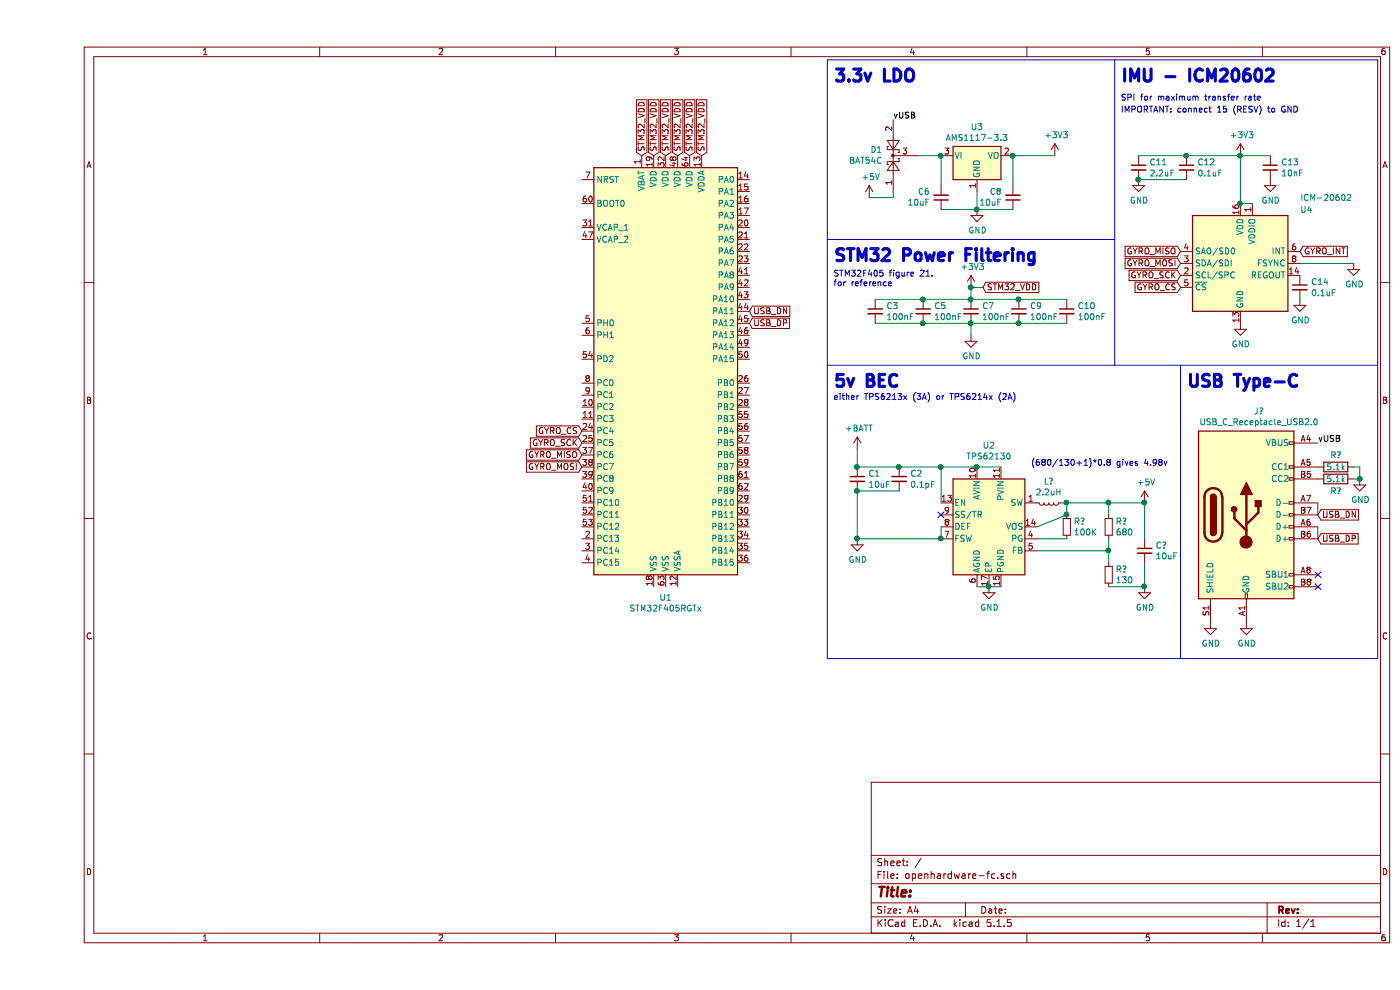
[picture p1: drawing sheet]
EESchema Schematic File Version 4
EELAYER 30 0
EELAYER END
$Descr A4 11693 8268
encoding utf-8
Sheet 1 1
Title ""
Date ""
Rev ""
Comp ""
Comment1 ""
Comment2 ""
Comment3 ""
Comment4 ""
$EndDescr
$Comp
L MCU_ST_STM32F4:STM32F405RGTx U1
U 1 1
P 5250 3100
F 0 "U1" H 5250 1211 50  0000 C CNN
F 1 "STM32F405RGTx" H 5250 1120 50  0000 C CNN
F 2 "Package_QFP:LQFP-64_10x10mm_P0.5mm" H 4650 1400 50  0001 R CNN
F 3 "http://www.st.com/st-web-ui/static/active/en/resource/technical/document/datasheet/DM00037051.pdf" H 5250 3100 50  0001 C CNN
	1    5250 3100
	1    0    0    -1  
$EndComp
$Comp
L power:+3V3 #PWR0101
U 1 1
P 7800 2400
F 0 "#PWR0101" H 7800 2250 50  0001 C CNN
F 1 "+3V3" H 7815 2573 50  0000 C CNN
F 2 "" H 7800 2400 50  0001 C CNN
F 3 "" H 7800 2400 50  0001 C CNN
	1    7800 2400
	1    0    0    -1  
$EndComp
$Comp
L Device:C_Small C5
U 1 1
P 7400 2600
F 0 "C5" H 7492 2646 50  0000 L CNN
F 1 "100nF" H 7492 2555 50  0000 L CNN
F 2 "" H 7400 2600 50  0001 C CNN
F 3 "~" H 7400 2600 50  0001 C CNN
	1    7400 2600
	1    0    0    -1  
$EndComp
$Comp
L Device:C_Small C7
U 1 1
P 7800 2600
F 0 "C7" H 7892 2646 50  0000 L CNN
F 1 "100nF" H 7892 2555 50  0000 L CNN
F 2 "" H 7800 2600 50  0001 C CNN
F 3 "~" H 7800 2600 50  0001 C CNN
	1    7800 2600
	1    0    0    -1  
$EndComp
$Comp
L Device:C_Small C9
U 1 1
P 8200 2600
F 0 "C9" H 8292 2646 50  0000 L CNN
F 1 "100nF" H 8292 2555 50  0000 L CNN
F 2 "" H 8200 2600 50  0001 C CNN
F 3 "~" H 8200 2600 50  0001 C CNN
	1    8200 2600
	1    0    0    -1  
$EndComp
$Comp
L Device:C_Small C10
U 1 1
P 8600 2600
F 0 "C10" H 8692 2646 50  0000 L CNN
F 1 "100nF" H 8692 2555 50  0000 L CNN
F 2 "" H 8600 2600 50  0001 C CNN
F 3 "~" H 8600 2600 50  0001 C CNN
	1    8600 2600
	1    0    0    -1  
$EndComp
Wire Wire Line
	7400 2700 7800 2700
Connection ~ 7800 2700
Connection ~ 8200 2700
Wire Wire Line
	8200 2700 8600 2700
$Comp
L power:GND #PWR0102
U 1 1
P 7800 2800
F 0 "#PWR0102" H 7800 2550 50  0001 C CNN
F 1 "GND" H 7805 2627 50  0000 C CNN
F 2 "" H 7800 2800 50  0001 C CNN
F 3 "" H 7800 2800 50  0001 C CNN
	1    7800 2800
	1    0    0    -1  
$EndComp
Wire Wire Line
	7400 2500 7800 2500
Connection ~ 7800 2500
Connection ~ 8200 2500
Wire Wire Line
	8200 2500 8600 2500
$Comp
L Device:C_Small C3
U 1 1
P 7000 2600
F 0 "C3" H 7092 2646 50  0000 L CNN
F 1 "100nF" H 7092 2555 50  0000 L CNN
F 2 "" H 7000 2600 50  0001 C CNN
F 3 "~" H 7000 2600 50  0001 C CNN
	1    7000 2600
	1    0    0    -1  
$EndComp
Wire Wire Line
	7400 2700 7000 2700
Connection ~ 7400 2700
Wire Wire Line
	7000 2500 7400 2500
Connection ~ 7400 2500
Wire Wire Line
	7800 2500 8200 2500
Wire Wire Line
	7800 2700 8200 2700
Wire Wire Line
	7800 2700 7800 2800
Wire Wire Line
	7800 2500 7800 2400
$Comp
L Diode:BAT54C D1
U 1 1
P 7150 1300
F 0 "D1" V 7196 1388 50  0000 L CNN
F 1 "BAT54C" V 7105 1388 50  0000 L CNN
F 2 "Package_TO_SOT_SMD:SOT-23" H 7225 1425 50  0001 L CNN
F 3 "http://www.diodes.com/_files/datasheets/ds11005.pdf" H 7070 1300 50  0001 C CNN
	1    7150 1300
	0    -1   -1   0   
$EndComp
$Comp
L power:+5V #PWR0103
U 1 1
P 6950 1650
F 0 "#PWR0103" H 6950 1500 50  0001 C CNN
F 1 "+5V" H 6965 1823 50  0000 C CNN
F 2 "" H 6950 1650 50  0001 C CNN
F 3 "" H 6950 1650 50  0001 C CNN
	1    6950 1650
	1    0    0    -1  
$EndComp
Text Label 7150 1000 0    50   ~ 0
vUSB
$Comp
L Regulator_Linear:AMS1117-3.3 U3
U 1 1
P 7850 1300
F 0 "U3" H 7850 1542 50  0000 C CNN
F 1 "AMS1117-3.3" H 7850 1451 50  0000 C CNN
F 2 "Package_TO_SOT_SMD:SOT-223-3_TabPin2" H 7850 1500 50  0001 C CNN
F 3 "http://www.advanced-monolithic.com/pdf/ds1117.pdf" H 7950 1050 50  0001 C CNN
	1    7850 1300
	1    0    0    -1  
$EndComp
$Comp
L Device:C_Small C6
U 1 1
P 7550 1650
F 0 "C6" H 7459 1604 50  0000 R CNN
F 1 "10uF" H 7459 1695 50  0000 R CNN
F 2 "" H 7550 1650 50  0001 C CNN
F 3 "~" H 7550 1650 50  0001 C CNN
	1    7550 1650
	1    0    0    1   
$EndComp
Wire Wire Line
	7350 1300 7550 1300
Wire Wire Line
	7550 1300 7550 1550
Connection ~ 7550 1300
$Comp
L Device:C_Small C8
U 1 1
P 8150 1650
F 0 "C8" H 8059 1604 50  0000 R CNN
F 1 "10uF" H 8059 1695 50  0000 R CNN
F 2 "" H 8150 1650 50  0001 C CNN
F 3 "~" H 8150 1650 50  0001 C CNN
	1    8150 1650
	1    0    0    1   
$EndComp
Wire Wire Line
	8150 1300 8150 1550
Wire Wire Line
	7850 1600 7850 1750
Wire Wire Line
	7850 1750 7550 1750
Wire Wire Line
	7850 1750 8150 1750
Connection ~ 7850 1750
$Comp
L power:GND #PWR0104
U 1 1
P 7850 1750
F 0 "#PWR0104" H 7850 1500 50  0001 C CNN
F 1 "GND" H 7855 1577 50  0000 C CNN
F 2 "" H 7850 1750 50  0001 C CNN
F 3 "" H 7850 1750 50  0001 C CNN
	1    7850 1750
	1    0    0    -1  
$EndComp
$Comp
L power:+3V3 #PWR0105
U 1 1
P 8500 1300
F 0 "#PWR0105" H 8500 1150 50  0001 C CNN
F 1 "+3V3" H 8515 1473 50  0000 C CNN
F 2 "" H 8500 1300 50  0001 C CNN
F 3 "" H 8500 1300 50  0001 C CNN
	1    8500 1300
	1    0    0    -1  
$EndComp
Wire Wire Line
	8150 1300 8500 1300
Connection ~ 8150 1300
Text Notes 9050 700  0    100  ~ 20
IMU - ICM20602
Text Notes 9050 850  0    50   ~ 0
SPI for maximum transfer rate
$Comp
L Sensor_Motion:ICM-20602 U4
U 1 1
P 10050 2200
F 0 "U4" H 10550 2650 50  0000 L CNN
F 1 "ICM-20602" H 10550 2750 50  0000 L CNN
F 2 "Package_LGA:LGA-16_3x3mm_P0.5mm_LayoutBorder3x5y" H 10050 2450 50  0001 C CNN
F 3 "http://www.invensense.com/wp-content/uploads/2016/10/DS-000176-ICM-20602-v1.0.pdf" H 10100 3150 50  0001 C CNN
	1    10050 2200
	1    0    0    -1  
$EndComp
$Comp
L power:GND #PWR0106
U 1 1
P 10050 2700
F 0 "#PWR0106" H 10050 2450 50  0001 C CNN
F 1 "GND" H 10055 2527 50  0000 C CNN
F 2 "" H 10050 2700 50  0001 C CNN
F 3 "" H 10050 2700 50  0001 C CNN
	1    10050 2700
	1    0    0    -1  
$EndComp
Text GLabel 9550 2400 0    50   Input ~ 0
GYRO_CS
Text GLabel 9550 2100 0    50   Input ~ 0
GYRO_MISO
Text GLabel 9550 2200 0    50   Input ~ 0
GYRO_MOSI
Text GLabel 9550 2300 0    50   Input ~ 0
GYRO_SCK
$Comp
L power:+3V3 #PWR0107
U 1 1
P 10050 1300
F 0 "#PWR0107" H 10050 1150 50  0001 C CNN
F 1 "+3V3" H 10065 1473 50  0000 C CNN
F 2 "" H 10050 1300 50  0001 C CNN
F 3 "" H 10050 1300 50  0001 C CNN
	1    10050 1300
	1    0    0    -1  
$EndComp
$Comp
L Device:C_Small C12
U 1 1
P 9600 1400
F 0 "C12" H 9692 1446 50  0000 L CNN
F 1 "0.1uF" H 9692 1355 50  0000 L CNN
F 2 "" H 9600 1400 50  0001 C CNN
F 3 "~" H 9600 1400 50  0001 C CNN
	1    9600 1400
	1    0    0    -1  
$EndComp
$Comp
L Device:C_Small C11
U 1 1
P 9200 1400
F 0 "C11" H 9292 1446 50  0000 L CNN
F 1 "2.2uF" H 9292 1355 50  0000 L CNN
F 2 "" H 9200 1400 50  0001 C CNN
F 3 "~" H 9200 1400 50  0001 C CNN
	1    9200 1400
	1    0    0    -1  
$EndComp
$Comp
L power:GND #PWR0108
U 1 1
P 10550 2500
F 0 "#PWR0108" H 10550 2250 50  0001 C CNN
F 1 "GND" H 10555 2327 50  0000 C CNN
F 2 "" H 10550 2500 50  0001 C CNN
F 3 "" H 10550 2500 50  0001 C CNN
	1    10550 2500
	1    0    0    -1  
$EndComp
$Comp
L Device:C_Small C14
U 1 1
P 10550 2400
F 0 "C14" H 10642 2446 50  0000 L CNN
F 1 "0.1uF" H 10642 2355 50  0000 L CNN
F 2 "" H 10550 2400 50  0001 C CNN
F 3 "~" H 10550 2400 50  0001 C CNN
	1    10550 2400
	1    0    0    -1  
$EndComp
$Comp
L power:GND #PWR0109
U 1 1
P 11000 2200
F 0 "#PWR0109" H 11000 1950 50  0001 C CNN
F 1 "GND" H 11005 2027 50  0000 C CNN
F 2 "" H 11000 2200 50  0001 C CNN
F 3 "" H 11000 2200 50  0001 C CNN
	1    11000 2200
	1    0    0    -1  
$EndComp
Wire Wire Line
	10550 2200 11000 2200
Text GLabel 10550 2100 2    50   Input ~ 0
GYRO_INT
Text Notes 9050 950  0    50   ~ 0
IMPORTANT: connect 15 (RESV) to GND
Wire Wire Line
	10050 1300 9600 1300
Connection ~ 9600 1300
Wire Wire Line
	9600 1300 9200 1300
Wire Wire Line
	9200 1500 9600 1500
$Comp
L power:GND #PWR0110
U 1 1
P 9200 1500
F 0 "#PWR0110" H 9200 1250 50  0001 C CNN
F 1 "GND" H 9205 1327 50  0000 C CNN
F 2 "" H 9200 1500 50  0001 C CNN
F 3 "" H 9200 1500 50  0001 C CNN
	1    9200 1500
	1    0    0    -1  
$EndComp
Connection ~ 9200 1500
$Comp
L Device:C_Small C13
U 1 1
P 10300 1400
F 0 "C13" H 10392 1446 50  0000 L CNN
F 1 "10nF" H 10392 1355 50  0000 L CNN
F 2 "" H 10300 1400 50  0001 C CNN
F 3 "~" H 10300 1400 50  0001 C CNN
	1    10300 1400
	1    0    0    -1  
$EndComp
Connection ~ 10050 1300
Wire Wire Line
	10050 1700 10150 1700
$Comp
L power:GND #PWR0111
U 1 1
P 10300 1500
F 0 "#PWR0111" H 10300 1250 50  0001 C CNN
F 1 "GND" H 10305 1327 50  0000 C CNN
F 2 "" H 10300 1500 50  0001 C CNN
F 3 "" H 10300 1500 50  0001 C CNN
	1    10300 1500
	1    0    0    -1  
$EndComp
Wire Wire Line
	10050 1300 10050 1700
Connection ~ 10050 1700
Wire Wire Line
	10050 1300 10300 1300
Wire Notes Line style solid
	9000 500  9000 3050
Text Notes 6650 700  0    100  ~ 20
3.3v LDO\n
Wire Notes Line style solid
	6600 3050 11200 3050
Wire Notes Line style solid
	6600 500  11200 500 
Wire Wire Line
	7150 1600 7150 1650
Wire Wire Line
	7150 1650 6950 1650
Wire Notes Line style solid
	6600 2000 9000 2000
Text Notes 6650 2200 0    100  ~ 20
STM32 Power Filtering
Text GLabel 5050 1300 1    50   Input ~ 0
STM32_VDD
Text GLabel 7900 2400 2    50   Input ~ 0
STM32_VDD
Wire Wire Line
	7900 2400 7800 2400
Connection ~ 7800 2400
Text GLabel 5150 1300 1    50   Input ~ 0
STM32_VDD
Text GLabel 5250 1300 1    50   Input ~ 0
STM32_VDD
Text GLabel 5350 1300 1    50   Input ~ 0
STM32_VDD
Text GLabel 5450 1300 1    50   Input ~ 0
STM32_VDD
Text GLabel 5550 1300 1    50   Input ~ 0
STM32_VDD
Text Notes 6650 2400 0    50   ~ 0
STM32F405 figure 21.\nfor reference
Text Notes 6650 3250 0    100  ~ 20
5v BEC\n
$Comp
L Regulator_Switching:TPS62130 U2
U 1 1
P 7950 4400
F 0 "U2" H 7950 5081 50  0000 C CNN
F 1 "TPS62130" H 7950 4990 50  0000 C CNN
F 2 "Package_DFN_QFN:VQFN-16-1EP_3x3mm_P0.5mm_EP1.68x1.68mm_ThermalVias" H 8100 3950 50  0001 L CNN
F 3 "http://www.ti.com/lit/ds/symlink/tps62130.pdf" H 7950 4400 50  0001 C CNN
	1    7950 4400
	1    0    0    -1  
$EndComp
Wire Wire Line
	7550 3900 7850 3900
Wire Wire Line
	8050 3900 7850 3900
Connection ~ 7850 3900
$Comp
L power:+BATT #PWR0113
U 1 1
P 6850 3750
F 0 "#PWR0113" H 6850 3600 50  0001 C CNN
F 1 "+BATT" H 6865 3923 50  0000 C CNN
F 2 "" H 6850 3750 50  0001 C CNN
F 3 "" H 6850 3750 50  0001 C CNN
	1    6850 3750
	1    0    0    -1  
$EndComp
Wire Wire Line
	7550 4400 7550 4500
$Comp
L Device:C_Small C1
U 1 1
P 6850 4000
F 0 "C1" H 6942 4046 50  0000 L CNN
F 1 "10uF" H 6942 3955 50  0000 L CNN
F 2 "" H 6850 4000 50  0001 C CNN
F 3 "~" H 6850 4000 50  0001 C CNN
	1    6850 4000
	1    0    0    -1  
$EndComp
Connection ~ 6850 4100
Wire Wire Line
	6850 3750 6850 3900
Connection ~ 6850 3900
Wire Wire Line
	7850 4900 7950 4900
Connection ~ 7950 4900
Wire Wire Line
	7950 4900 8050 4900
$Comp
L power:GND #PWR?
U 1 1
P 7950 4900
F 0 "#PWR?" H 7950 4650 50  0001 C CNN
F 1 "GND" H 7955 4727 50  0000 C CNN
F 2 "" H 7950 4900 50  0001 C CNN
F 3 "" H 7950 4900 50  0001 C CNN
	1    7950 4900
	1    0    0    -1  
$EndComp
$Comp
L Device:R_Small R?
U 1 1
P 8950 4800
F 0 "R?" H 9009 4846 50  0000 L CNN
F 1 "130" H 9009 4755 50  0000 L CNN
F 2 "" H 8950 4800 50  0001 C CNN
F 3 "~" H 8950 4800 50  0001 C CNN
	1    8950 4800
	1    0    0    -1  
$EndComp
Text Notes 8300 3900 0    50   ~ 0
(680/130+1)*0.8 gives 4.98v
$Comp
L Device:R_Small R?
U 1 1
P 8950 4400
F 0 "R?" H 9009 4446 50  0000 L CNN
F 1 "680" H 9009 4355 50  0000 L CNN
F 2 "" H 8950 4400 50  0001 C CNN
F 3 "~" H 8950 4400 50  0001 C CNN
	1    8950 4400
	1    0    0    -1  
$EndComp
$Comp
L power:GND #PWR?
U 1 1
P 9250 4900
F 0 "#PWR?" H 9250 4650 50  0001 C CNN
F 1 "GND" H 9255 4727 50  0000 C CNN
F 2 "" H 9250 4900 50  0001 C CNN
F 3 "" H 9250 4900 50  0001 C CNN
	1    9250 4900
	1    0    0    -1  
$EndComp
$Comp
L Device:R_Small R?
U 1 1
P 8600 4400
F 0 "R?" H 8659 4446 50  0000 L CNN
F 1 "100K" H 8659 4355 50  0000 L CNN
F 2 "" H 8600 4400 50  0001 C CNN
F 3 "~" H 8600 4400 50  0001 C CNN
	1    8600 4400
	1    0    0    -1  
$EndComp
Wire Wire Line
	8350 4500 8600 4500
$Comp
L Device:L_Small L?
U 1 1
P 8450 4200
F 0 "L?" V 8269 4200 50  0000 C CNN
F 1 "2.2uH" V 8360 4200 50  0000 C CNN
F 2 "" H 8450 4200 50  0001 C CNN
F 3 "~" H 8450 4200 50  0001 C CNN
	1    8450 4200
	0    1    1    0   
$EndComp
Wire Wire Line
	8350 4400 8600 4300
Wire Wire Line
	8600 4200 8600 4300
Connection ~ 8600 4300
Wire Wire Line
	8950 4200 8950 4300
$Comp
L power:+5V #PWR?
U 1 1
P 9250 4200
F 0 "#PWR?" H 9250 4050 50  0001 C CNN
F 1 "+5V" H 9265 4373 50  0000 C CNN
F 2 "" H 9250 4200 50  0001 C CNN
F 3 "" H 9250 4200 50  0001 C CNN
	1    9250 4200
	1    0    0    -1  
$EndComp
Wire Wire Line
	8950 4200 9250 4200
Wire Wire Line
	9250 4200 9250 4500
Wire Wire Line
	9250 4900 8950 4900
Connection ~ 9250 4900
$Comp
L Device:C_Small C?
U 1 1
P 9250 4600
F 0 "C?" H 9342 4646 50  0000 L CNN
F 1 "10uF" H 9342 4555 50  0000 L CNN
F 2 "" H 9250 4600 50  0001 C CNN
F 3 "~" H 9250 4600 50  0001 C CNN
	1    9250 4600
	1    0    0    -1  
$EndComp
Wire Wire Line
	9250 4700 9250 4900
Connection ~ 9250 4200
Text Notes 6650 3350 0    50   ~ 0
either TPS6213x (3A) or TPS6214x (2A)
Text Label 10700 3700 0    50   ~ 0
vUSB
$Comp
L power:GND #PWR?
U 1 1
P 11050 4000
F 0 "#PWR?" H 11050 3750 50  0001 C CNN
F 1 "GND" H 11055 3827 50  0000 C CNN
F 2 "" H 11050 4000 50  0001 C CNN
F 3 "" H 11050 4000 50  0001 C CNN
	1    11050 4000
	1    0    0    -1  
$EndComp
NoConn ~ 10700 4800
NoConn ~ 10700 4900
$Comp
L power:GND #PWR?
U 1 1
P 10100 5200
F 0 "#PWR?" H 10100 4950 50  0001 C CNN
F 1 "GND" H 10105 5027 50  0000 C CNN
F 2 "" H 10100 5200 50  0001 C CNN
F 3 "" H 10100 5200 50  0001 C CNN
	1    10100 5200
	1    0    0    -1  
$EndComp
$Comp
L power:GND #PWR?
U 1 1
P 9800 5200
F 0 "#PWR?" H 9800 4950 50  0001 C CNN
F 1 "GND" H 9805 5027 50  0000 C CNN
F 2 "" H 9800 5200 50  0001 C CNN
F 3 "" H 9800 5200 50  0001 C CNN
	1    9800 5200
	1    0    0    -1  
$EndComp
$Comp
L Connector:USB_C_Receptacle_USB2.0 J?
U 1 1
P 10100 4300
F 0 "J?" H 10207 5167 50  0000 C CNN
F 1 "USB_C_Receptacle_USB2.0" H 10207 5076 50  0000 C CNN
F 2 "" H 10250 4300 50  0001 C CNN
F 3 "https://www.usb.org/sites/default/files/documents/usb_type-c.zip" H 10250 4300 50  0001 C CNN
	1    10100 4300
	1    0    0    -1  
$EndComp
Wire Wire Line
	10700 4400 10700 4500
Wire Wire Line
	10700 4200 10700 4300
Text GLabel 10700 4300 2    50   Input ~ 0
USB_DN
Text GLabel 10700 4500 2    50   Input ~ 0
USB_DP
Wire Notes Line style solid
	6600 5500 11200 5500
Wire Notes Line style solid
	11200 500  11200 5500
Wire Notes Line style solid
	6600 500  6600 5500
Wire Wire Line
	8950 4500 8950 4600
Wire Wire Line
	8600 4200 8950 4200
Connection ~ 8950 4200
Wire Wire Line
	8350 4600 8950 4600
Connection ~ 8950 4600
Wire Wire Line
	8950 4600 8950 4700
Wire Wire Line
	8550 4200 8600 4200
Connection ~ 8600 4200
Wire Notes Line style solid
	9550 5500 9550 3050
Text Notes 9600 3250 0    100  ~ 20
USB Type-C
Text GLabel 5950 2600 2    50   Input ~ 0
USB_DN
NoConn ~ 7550 4300
Wire Wire Line
	7550 3900 7550 4200
Wire Wire Line
	6850 3900 7200 3900
Wire Wire Line
	6850 4100 7200 4100
$Comp
L Device:C_Small C2
U 1 1
P 7200 4000
F 0 "C2" H 7292 4046 50  0000 L CNN
F 1 "0.1pF" H 7292 3955 50  0000 L CNN
F 2 "" H 7200 4000 50  0001 C CNN
F 3 "~" H 7200 4000 50  0001 C CNN
	1    7200 4000
	1    0    0    -1  
$EndComp
$Comp
L power:GND #PWR0114
U 1 1
P 6850 4500
F 0 "#PWR0114" H 6850 4250 50  0001 C CNN
F 1 "GND" H 6855 4327 50  0000 C CNN
F 2 "" H 6850 4500 50  0001 C CNN
F 3 "" H 6850 4500 50  0001 C CNN
	1    6850 4500
	1    0    0    -1  
$EndComp
Wire Wire Line
	7200 3900 7550 3900
Connection ~ 7200 3900
Connection ~ 7550 3900
Wire Wire Line
	6850 4100 6850 4500
Wire Wire Line
	6850 4500 7550 4500
Connection ~ 6850 4500
Connection ~ 7550 4500
Text GLabel 5950 2700 2    50   Input ~ 0
USB_DP
$Comp
L Device:R R?
U 1 1
P 10850 4000
F 0 "R?" V 10950 4000 50  0000 C CNN
F 1 "5.1k" V 10850 4000 50  0000 C CNN
F 2 "" V 10780 4000 50  0001 C CNN
F 3 "~" H 10850 4000 50  0001 C CNN
	1    10850 4000
	0    1    1    0   
$EndComp
$Comp
L Device:R R?
U 1 1
P 10850 3900
F 0 "R?" V 10750 3900 50  0000 C CNN
F 1 "5.1k" V 10850 3900 50  0000 C CNN
F 2 "" V 10780 3900 50  0001 C CNN
F 3 "~" H 10850 3900 50  0001 C CNN
	1    10850 3900
	0    1    1    0   
$EndComp
Wire Wire Line
	11000 4000 11050 4000
Wire Wire Line
	11000 3900 11050 3900
Wire Wire Line
	11050 3900 11050 4000
Connection ~ 11050 4000
Text GLabel 4550 3800 0    50   Input ~ 0
GYRO_MISO
Text GLabel 4550 3900 0    50   Input ~ 0
GYRO_MOSI
Text GLabel 4550 3700 0    50   Input ~ 0
GYRO_SCK
Text GLabel 4550 3600 0    50   Input ~ 0
GYRO_CS
$EndSCHEMATC
